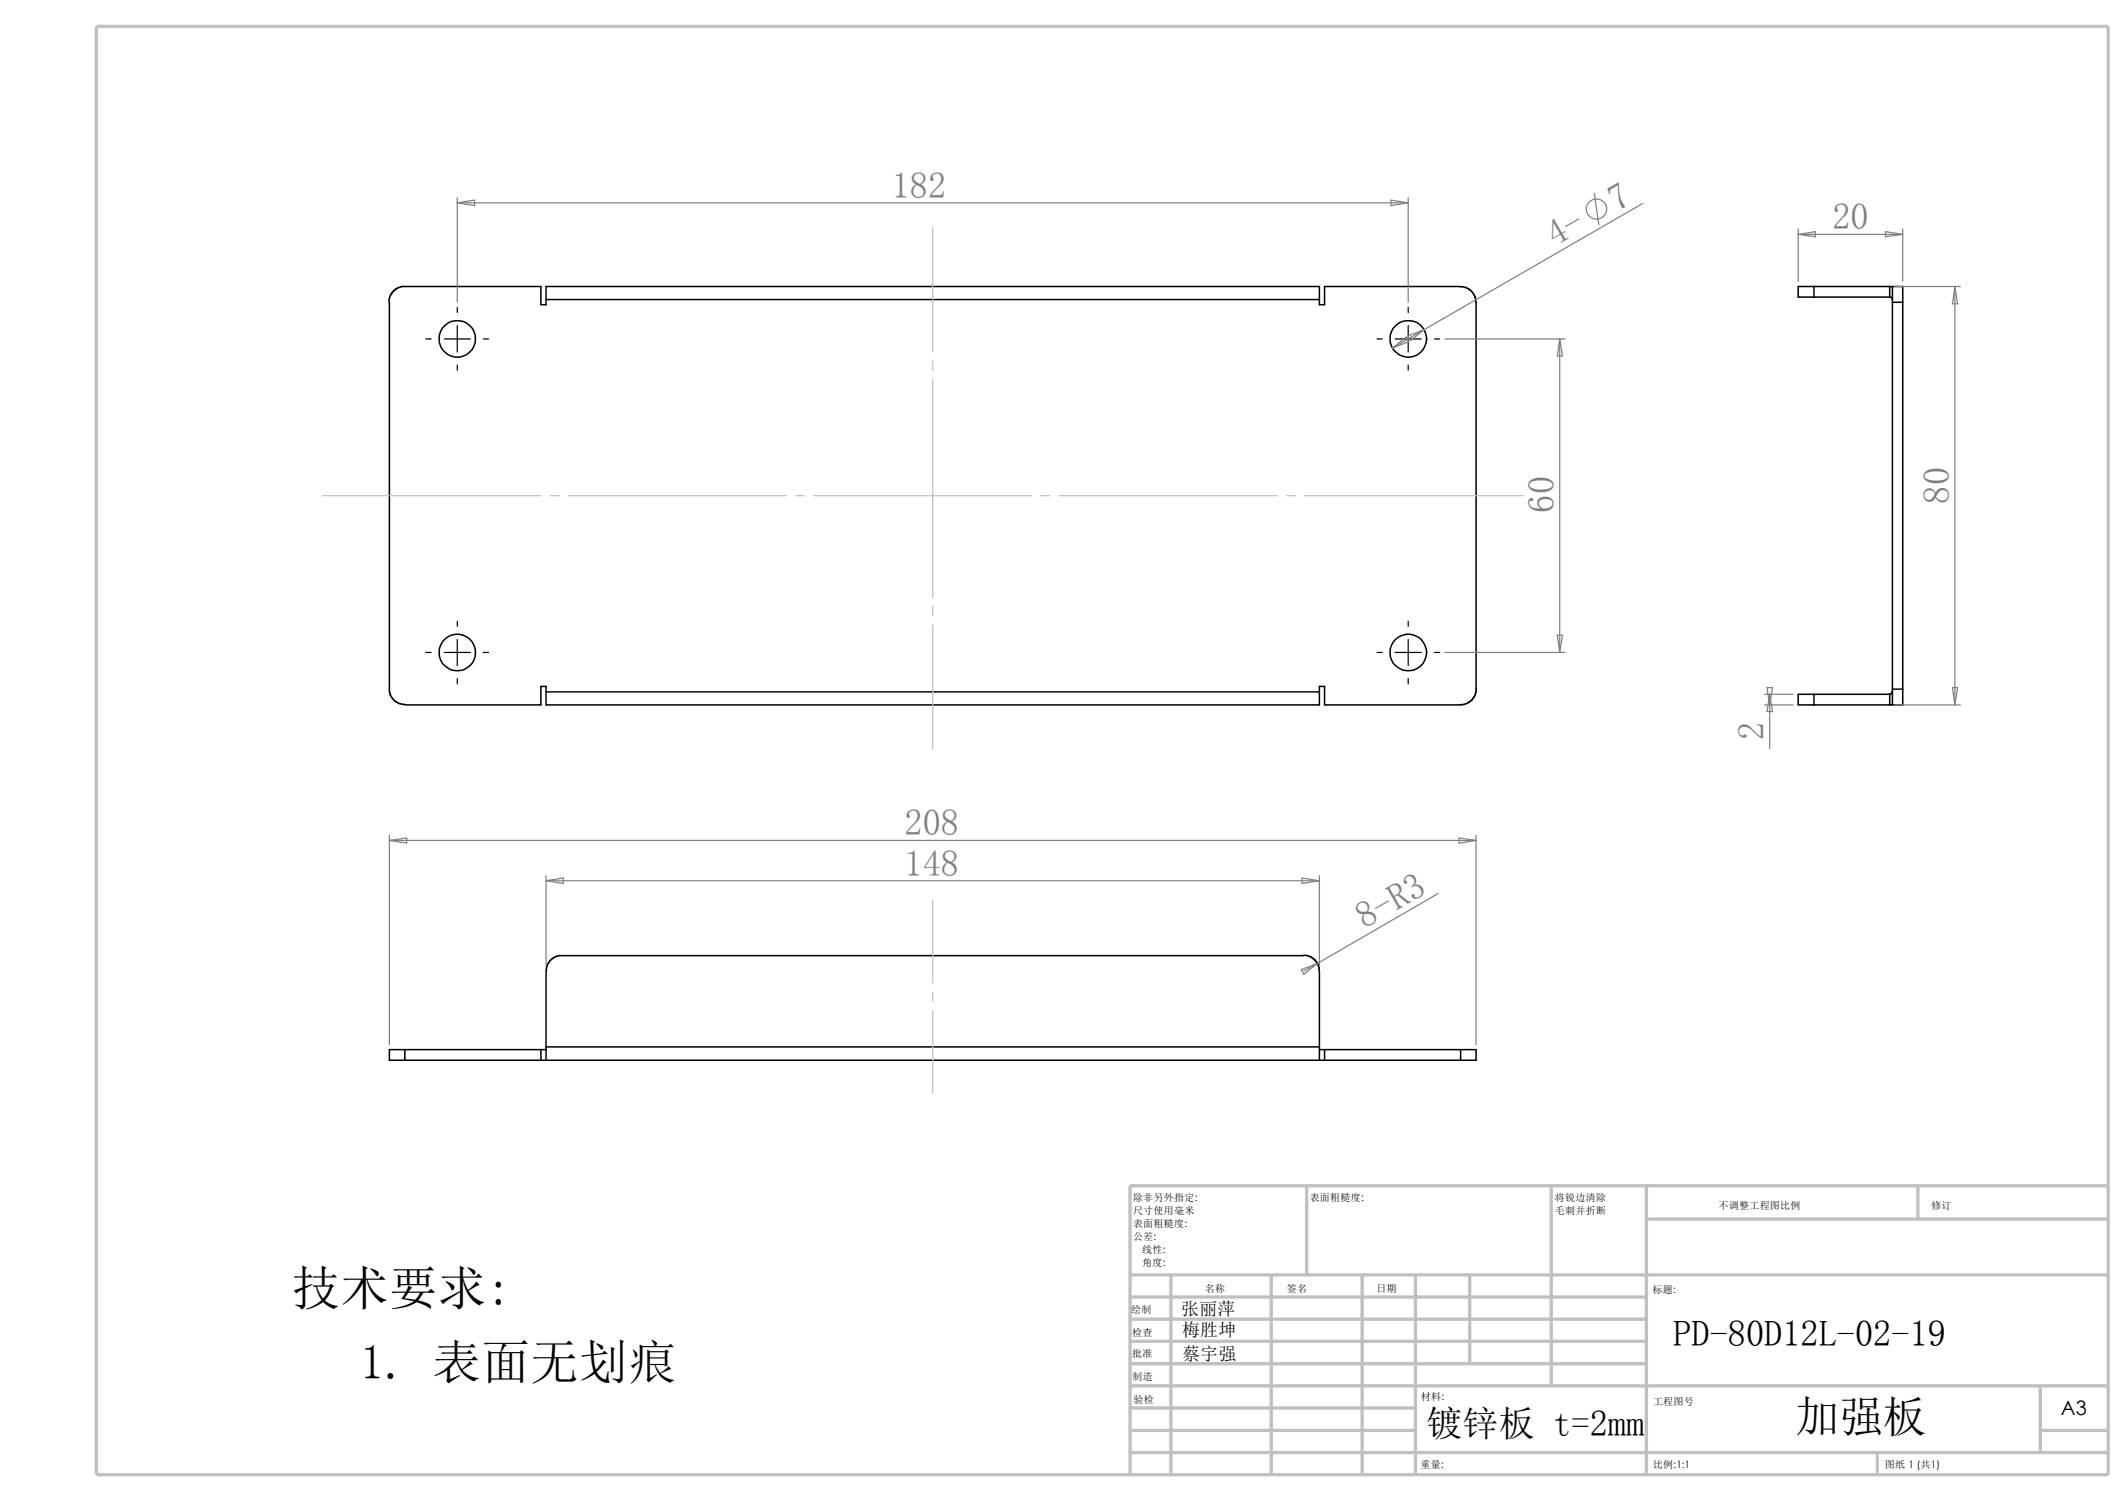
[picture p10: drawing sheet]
<svg xmlns="http://www.w3.org/2000/svg" width="297mm" height="210mm" viewBox="0 0 297 210" stroke-linecap="round" stroke-linejoin="round" font-family="sans-serif">
<g fill="none" stroke="#c0c0c0" stroke-width=".47">
<path d="M13.5 3.7h281v202.2h-281zM157.9 178h136.6M163.6 178v27.9M177.6 178v27.9M182.5 165.6v12.4M190.3 178v27.9M197.7 178v27.9M205.3 178v12.4M216.7 165.6v27.9M230 170.2h64.5M230 165.6v40.3M267.9 165.6v4.6"/>
<path d="M294.5 165.6h-136.6v40.3M157.9 199.7h39.8M157.9 193.5h136.6M157.9 196.6h39.8M157.9 181.1h72.1M157.9 184.2h72.1M157.9 187.3h72.1M157.9 190.4h72.1M285 199.7h9.5M285 193.5v9.3M157.9 202.8h136.6M262.3 202.8v3.1"/>
</g>
<g fill="none" stroke="#000" stroke-width=".21">
<path d="M54.4 42.2v54.4l.3 .8 .3 .3 .8 .6h.8M76.3 41.8v.7h-.7v-2.5h-19.5l-.7 .3-.7 .6-.3 .8v.5M76.3 41.8v-1.8h108v1.8M76.3 41.8h108M204 40l.8 .1 .8 .5 .5 .8 .1 .8v54M204 40h-19v2.5h-.7v-.7M253.4 40h-2.2v1.5h2.2M253.4 40h10.6M253.4 40v1.5M253.4 41.5h10.6M264 40h.4M264 41.5a.36 .36 0 0 1 .4 .3"/>
<path d="M264 40v1.5M264.4 42.2v-2.2h1.4v2.2M264.4 42.2h1.4M264.4 42.2v54M265.8 42.2v54M76.3 96.6v1.8h108v-1.8M76.3 96.6v-.8h-.7v2.6h-19M76.3 96.6h108M206.2 96.2l-.2 1-.4 .6-.6 .4-1 .2h-19v-2.6h-.7v.8M253.4 96.9h-2.2v1.5h2.2M253.4 98.4h10.6M253.4 96.9v1.5"/>
<path d="M253.4 96.9h10.6M264 96.9v1.5M264.3 96.6l-.1 .3h-.2M264.4 96.2v2.2h1.4v-2.2M264.4 98.4h-.4M264.4 96.2h1.4M76.3 135.6v10.6M182.1 133.4h-104l-.8 .3-.4 .3-.5 .8-.1 .8M182.1 133.4h.4l.5 .2 .6 .3 .5 .7 .2 .5v11.1M56.6 146.6h-2.2v1.4h2.2M56.6 148h147.4M56.6 146.6v1.4"/>
<path d="M56.6 146.6h19.7M75.6 146.6v1.4M76.3 146.2v1.8M76.3 146.2h108M184.3 146.2v1.8M184.3 146.6h19.7M185 146.6v1.4M204 146.6h2.2v1.4h-2.2M204 146.6v1.4"/>
<circle cx="63.9" cy="47.3" r="2.55"/>
<circle cx="196.7" cy="47.3" r="2.57"/>
<circle cx="63.9" cy="91.1" r="2.54"/>
<circle cx="196.8" cy="91.1" r="2.56"/>
</g>
<g fill="none" stroke="#c0c0c0" stroke-width=".17">
<path d="M130.3 31.8v17.3M130.3 50.4v1.3M130.3 53v30.4M45 69.2h30.6M76.8 69.2h1.3M79.4 69.2h30.5M111.1 69.2h1.3M113.7 69.2h30.4M145.4 69.2h1.3M148 69.2h30.4M179.7 69.2h1.3M182.2 69.2h30.6"/>
<path d="M130.3 84.7v1.3M130.3 87.2v17.4M130.3 125.7v11.5M130.3 138.5v1.3M130.3 141.1v11.5"/>
</g>
<g fill="none" stroke="#000" stroke-width=".17">
<path d="M59.5 47.3h.7M62.1 47.3h3.6M63.9 42.9v.7M63.9 45.5v3.6M63.9 51v.7M67.5 47.3h.7M192.4 47.3h.7M194.9 47.3h3.6M196.7 42.9v.7M196.7 45.5v3.6M196.7 51v.7M200.4 47.3h.7"/>
<path d="M59.5 91.1h.7M62.1 91.1h3.6M63.9 86.7v.8M63.9 89.3v3.6M63.9 94.7v.8M67.5 91.1h.7M192.4 91.1h.7M194.9 91.1h3.6M196.7 86.7v.8M196.7 89.3v3.6M196.7 94.7v.8M200.4 91.1h.7"/>
</g>
<g fill="none" stroke="#808080" stroke-width=".17">
<path d="M63.9 28.3l2.4-.4v.8zM63.9 28.3h132.8M63.9 27.6v14.6M194.3 27.9l2.4 .4-2.4 .4zM196.7 27.6v14.6M222.7 27l.7 4.4M229.5 28.4l-30.5 17.6M251.2 32.7l2.4-.4v.8zM251.2 32.7h14.6M251.2 32v7.3M263.4 32.3l2.4 .4-2.4 .4zM265.8 32v7.3"/>
<path d="M194.5 48.6l1.9-1.5 .4 .6zM196.7 46.9l2.3-.9-1.9 1.5zM199 46l-4.5 2.6M201.8 47.3h16.9M217.9 47.3l.4 2.4h-.7zM217.9 47.3v43.8M264.7 40h9.2M273.1 40l.4 2.4h-.7zM273.1 40v58.4M201.8 91.1h16.9M217.6 88.7h.7l-.4 2.4zM246.5 98.4h4"/>
<path d="M246.5 96.9h4M246.8 96h.8l-.4 2.4zM247.2 96.9v7.6M247.2 96.9l.4 2.5h-.8zM264.7 98.4h9.2M272.8 96h.7l-.4 2.4zM54.4 117.3h151.8M54.4 117.3l2.4-.3v.7zM54.4 116.6v29.2M203.8 117l2.4 .3-2.4 .4zM206.2 116.6v29.2M76.3 123l2.4-.4v.8z"/>
<path d="M76.3 123h108M76.3 122.3v12.6M181.8 135.4l2.2-.9-1.9 1.6zM181.9 122.6l2.4 .4-2.4 .4zM184 134.5l-1.9 1.1M184.3 122.3v12.6M200.9 124.8l-16.9 9.7"/>
<circle cx="223" cy="29.2" r="1.43"/>
</g>
<g font-size="6.7">
<text x="40.8" y="182.2">技术要求:</text>
<text x="50.3" y="192.6">1. 表面无划痕</text>
</g>
<text font-size="6.1" x="250.8" y="199.9">加强板</text>
<g font-size="5.1" fill="#808080">
<text x="124.6" y="27.6">182</text>
<text x="225.9" y="29.6" transform="rotate(-30 225.9 29.6)">7</text>
<text x="217.3" y="34.5" transform="rotate(-30 217.3 34.5)">4-</text>
<text x="256" y="32">20</text>
<text x="217.1" y="71.6" transform="rotate(-90 217.1 71.6)">60</text>
<text x="272.3" y="70.3" transform="rotate(-90 272.3 70.3)">80</text>
<text x="246.4" y="103.4" transform="rotate(-90 246.4 103.4)">2</text>
<text x="126.4" y="116.6">208</text>
<text x="126.4" y="122.3">148</text>
<text x="190.7" y="129.8" transform="rotate(-30 190.7 129.8)">8-R3</text>
</g>
<g font-size="5.1">
<text x="233.8" y="188">PD-80D12L-02-19</text>
<text x="199.2" y="200.4">镀锌板 t=2mm</text>
</g>
<text font-size="2.8" x="287.9" y="197.6">A3</text>
<g font-size="2.5">
<text x="165" y="183.6">张丽萍</text>
<text x="165.1" y="189.9">蔡宇强</text>
<text x="165.1" y="186.6">梅胜坤</text>
</g>
<g font-size="1.4">
<text x="158.3" y="167.7">除非另外指定:</text>
<text x="183" y="167.7">表面粗糙度:</text>
<text x="217.2" y="167.6">将锐边清除</text>
<text x="158.3" y="169.5">尺寸使用毫米</text>
<text x="158.3" y="171.4">表面粗糙度:</text>
<text x="158.3" y="173.2">公差:</text>
<text x="217.2" y="169.5">毛刺并折断</text>
<text x="240.1" y="168.7">不调整工程图比例</text>
<text x="269.8" y="168.9">修订</text>
<text x="159.6" y="176.8">角度:</text>
<text x="159.6" y="175">线性:</text>
<text x="158" y="183.4">绘制</text>
<text x="168.3" y="180.4">名称</text>
<text x="179.8" y="180.4">签名</text>
<text x="192.3" y="180.4">日期</text>
<text x="230.8" y="180.6">标题:</text>
<text x="158.2" y="189.5">批准</text>
<text x="158.2" y="186.5">检查</text>
<text x="158.2" y="192.7">制造</text>
<text x="158.4" y="195.9">验检</text>
<text x="198.5" y="195.4">材料:</text>
<text x="230.9" y="196.2">工程图号</text>
<text x="198.5" y="204.9">重量:</text>
<text x="230.9" y="204.9">比例:1:1</text>
<text x="263.3" y="204.9">图纸 1 (共1)</text>
</g>
</svg>
